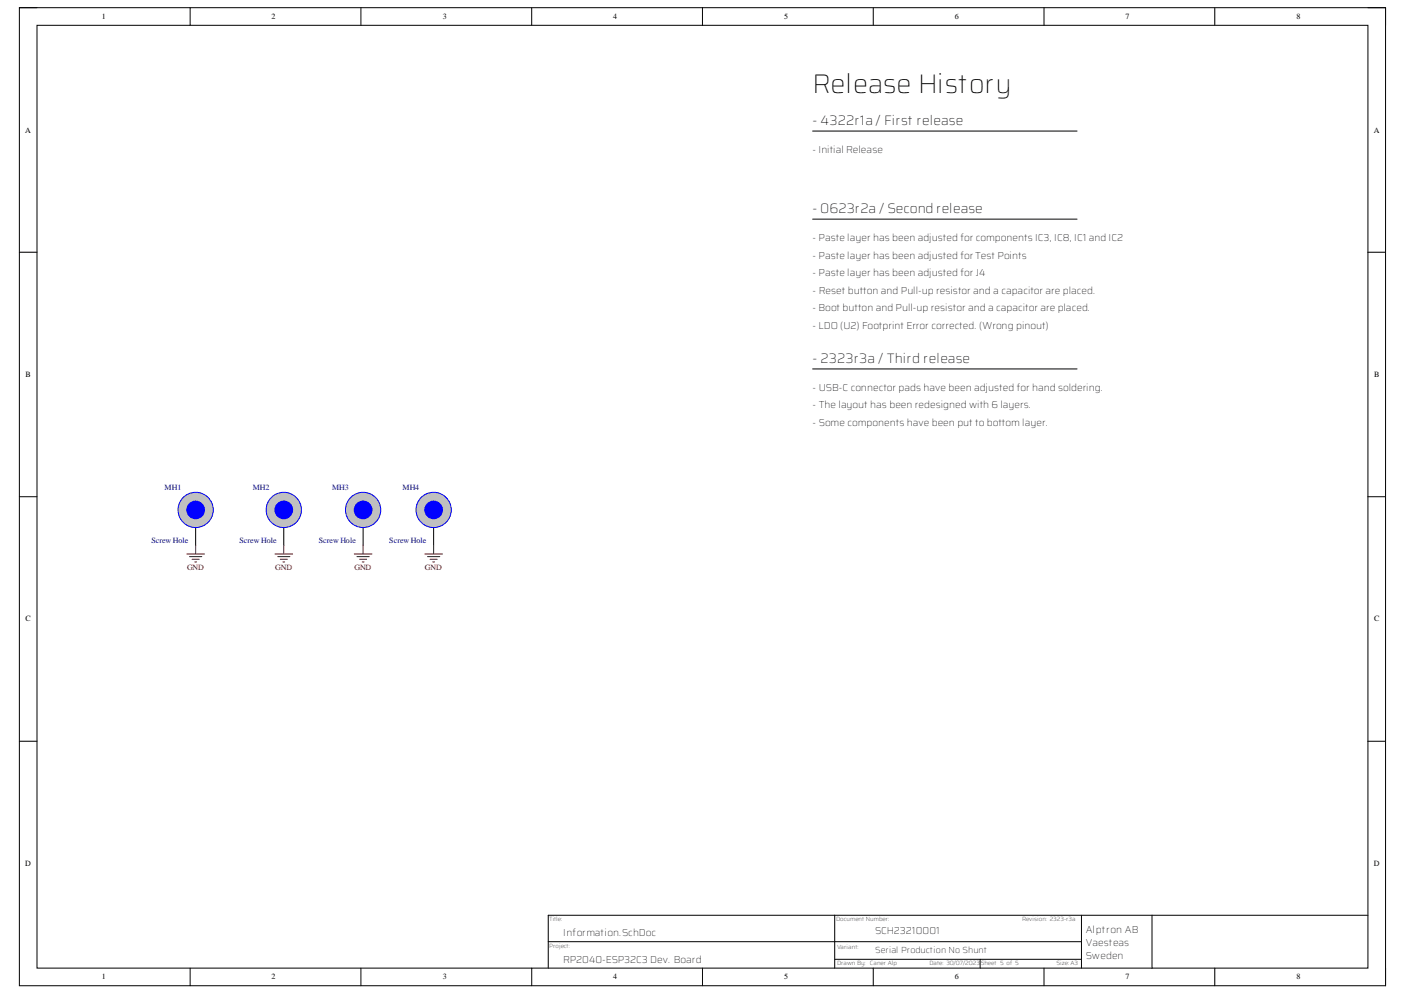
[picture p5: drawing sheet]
<svg xmlns="http://www.w3.org/2000/svg" width="297mm" height="210mm" viewBox="0 0 297 210" stroke-linecap="round" stroke-linejoin="round" font-family="sans-serif">
<path d="M4.1 1.6h288.6v206.6h-288.6z" fill="none" stroke="#000" stroke-width=".21"/>
<path d="M7.8 5.3h281.2v199.1h-281.2z" fill-rule="evenodd" fill="#fff"/>
<g fill="none" stroke="#000" stroke-width=".21">
<path d="M4.1 1.6h3.7M7.8 5.3h281.2v199.1h-281.2zM40.2 1.6v3.7M76.2 1.6v3.7M112.3 1.6v3.7M148.4 1.6v3.7M184.5 1.6v3.7M220.6 1.6v3.7M256.6 1.6v3.7M289 1.6h3.7v3.7M4.1 53.3h3.7M289 53.3h3.7"/>
<path d="M4.1 104.9h3.7M41.3 111.4v3.7M289 104.9h3.7M4.1 156.5h3.7M289 156.5h3.7M115.8 198.9h112.7M176.3 193.3v11.1M228.5 193.3v11.1M243.4 193.3v11.1M289 193.3h-173.2v11.1M40.2 204.4v3.8M76.2 204.4v3.8"/>
<path d="M112.3 204.4v3.8M148.4 204.4v3.8M176.3 202.6h52.2M184.5 204.4v3.8M207.1 202.6v1.8M220.6 204.4v3.8M256.6 204.4v3.8M292.7 204.4v3.8"/>
</g>
<circle cx="41.3" cy="107.7" r="3.7" fill="#c0c0c0"/>
<circle cx="41.3" cy="107.7" r="3.7" fill="none" stroke="#00f" stroke-width=".21"/>
<circle cx="41.3" cy="107.7" r="1.86" fill="#00f"/>
<circle cx="41.3" cy="107.7" r="1.86" fill="none" stroke="#00f" stroke-width=".21"/>
<path d="M39.5 117h3.7M40 117.5h2.6M40.6 118.1h1.5M41.1 118.7h.4M41.3 115.1v1.9" fill="none" stroke="#800000" stroke-width=".21"/>
<path d="M60 111.4v3.7" fill="none" stroke="#000" stroke-width=".21"/>
<circle cx="60" cy="107.7" r="3.7" fill="#c0c0c0"/>
<circle cx="60" cy="107.7" r="3.7" fill="none" stroke="#00f" stroke-width=".21"/>
<circle cx="60" cy="107.7" r="1.86" fill="#00f"/>
<circle cx="60" cy="107.7" r="1.86" fill="none" stroke="#00f" stroke-width=".21"/>
<path d="M76.7 111.4v3.7" fill="none" stroke="#000" stroke-width=".21"/>
<circle cx="76.7" cy="107.7" r="3.7" fill="#c0c0c0"/>
<circle cx="76.7" cy="107.7" r="3.7" fill="none" stroke="#00f" stroke-width=".21"/>
<circle cx="76.7" cy="107.7" r="1.86" fill="#00f"/>
<circle cx="76.7" cy="107.7" r="1.86" fill="none" stroke="#00f" stroke-width=".21"/>
<path d="M91.6 111.4v3.7" fill="none" stroke="#000" stroke-width=".21"/>
<circle cx="91.6" cy="107.7" r="3.7" fill="#c0c0c0"/>
<circle cx="91.6" cy="107.7" r="3.7" fill="none" stroke="#00f" stroke-width=".21"/>
<circle cx="91.6" cy="107.7" r="1.86" fill="#00f"/>
<circle cx="91.6" cy="107.7" r="1.86" fill="none" stroke="#00f" stroke-width=".21"/>
<path d="M171.7 27.7h55.8M171.7 46.3h55.8M171.7 77.9h55.8" fill="none" stroke="#000" stroke-width=".21"/>
<g fill="none" stroke="#800000" stroke-width=".21">
<path d="M58.1 117h3.7M58.7 117.5h2.6M59.2 118.1h1.5M59.8 118.7h.3M60 115.1v1.9M74.9 117h3.7M75.4 117.5h2.6M76 118.1h1.5M76.5 118.7h.4M76.7 115.1v1.9M89.7 117h3.8M90.3 117.5h2.6"/>
<path d="M90.9 118.1h1.5M91.4 118.7h.4M91.6 115.1v1.9"/>
</g>
<text font-size="5.7" x="171.7" y="19.6">Release History</text>
<g font-size="2.9">
<text x="171.7" y="26.4">- 4322r1a / First release</text>
<text x="171.7" y="45">- 0623r2a / Second release</text>
<text x="171.7" y="76.6">- 2323r3a / Third release</text>
</g>
<g font-size="2.1">
<text x="171.7" y="32.3">- Initial Release</text>
<text x="171.7" y="50.9">- Paste layer has been adjusted for components IC3, IC8, IC1 and IC2</text>
<text x="171.7" y="54.6">- Paste layer has been adjusted for Test Points</text>
<text x="171.7" y="58.3">- Paste layer has been adjusted for J4</text>
<text x="171.7" y="62.1">- Reset button and Pull-up resistor and a capacitor are placed.</text>
<text x="171.7" y="65.8">- Boot button and Pull-up resistor and a capacitor are placed.</text>
<text x="171.7" y="69.5">- LDO (U2) Footprint Error corrected. (Wrong pinout)</text>
<text x="171.7" y="82.5">- USB-C connector pads have been adjusted for hand soldering.</text>
<text x="171.7" y="86.2">- The layout has been redesigned with 6 layers.</text>
<text x="171.7" y="90">- Some components have been put to bottom layer.</text>
<text x="119" y="197.7">Information.SchDoc</text>
<text x="184.9" y="197.3">SCH23210001</text>
<text x="229.4" y="197">Alptron AB</text>
<text x="119" y="203.3">RP2040-ESP32C3 Dev. Board</text>
<text x="229.4" y="199.8">Vaesteas</text>
<text x="229.4" y="202.6">Sweden</text>
</g>
<text font-size="1.9" x="184.9" y="201.3">Serial Production No Shunt</text>
<g font-size="1.7">
<text x="21.5" y="4.1">1</text>
<text x="57.4" y="4.1">2</text>
<text x="93.6" y="4.1">3</text>
<text x="129.5" y="4.1">4</text>
<text x="165.7" y="4.1">5</text>
<text x="201.7" y="4.1">6</text>
<text x="237.8" y="4.1">7</text>
<text x="273.9" y="4.1">8</text>
<text x="5.3" y="28">A</text>
<text x="290.2" y="28">A</text>
<text x="5.4" y="79.6">B</text>
<text x="290.3" y="79.6">B</text>
<text x="5.4" y="131.2">C</text>
<text x="290.3" y="131.2">C</text>
<text x="5.3" y="182.9">D</text>
<text x="290.2" y="182.9">D</text>
<text x="21.5" y="206.8">1</text>
<text x="57.4" y="206.8">2</text>
<text x="93.6" y="206.8">3</text>
<text x="129.5" y="206.8">4</text>
<text x="165.7" y="206.8">5</text>
<text x="201.7" y="206.8">6</text>
<text x="237.8" y="206.8">7</text>
<text x="273.9" y="206.8">8</text>
</g>
<g font-size="1.7" fill="#000080">
<text x="34.8" y="103.6">MH1</text>
<text x="53.4" y="103.6">MH2</text>
<text x="70.1" y="103.6">MH3</text>
<text x="85" y="103.6">MH4</text>
<text x="32" y="114.7">Screw Hole</text>
<text x="50.6" y="114.7">Screw Hole</text>
<text x="67.4" y="114.7">Screw Hole</text>
<text x="82.2" y="114.7">Screw Hole</text>
</g>
<g font-size="1.7" fill="#800000">
<text x="39.5" y="120.3">GND</text>
<text x="58.1" y="120.3">GND</text>
<text x="74.9" y="120.3">GND</text>
<text x="89.8" y="120.3">GND</text>
</g>
<g font-size="1.3">
<text x="116" y="194.5">Title:</text>
<text x="176.7" y="194.5">Document Number:</text>
<text x="215.9" y="194.5">Revision: 2323-r3a</text>
<text x="116" y="200.1">Project:</text>
<text x="176.8" y="203.8">Drawn By: Caner Alp</text>
<text x="176.8" y="200.3">Variant:</text>
<text x="196.4" y="203.8">Date: 30/07/2023Sheet 5 of 5</text>
<text x="223.2" y="203.8">Size: A3</text>
</g>
</svg>
